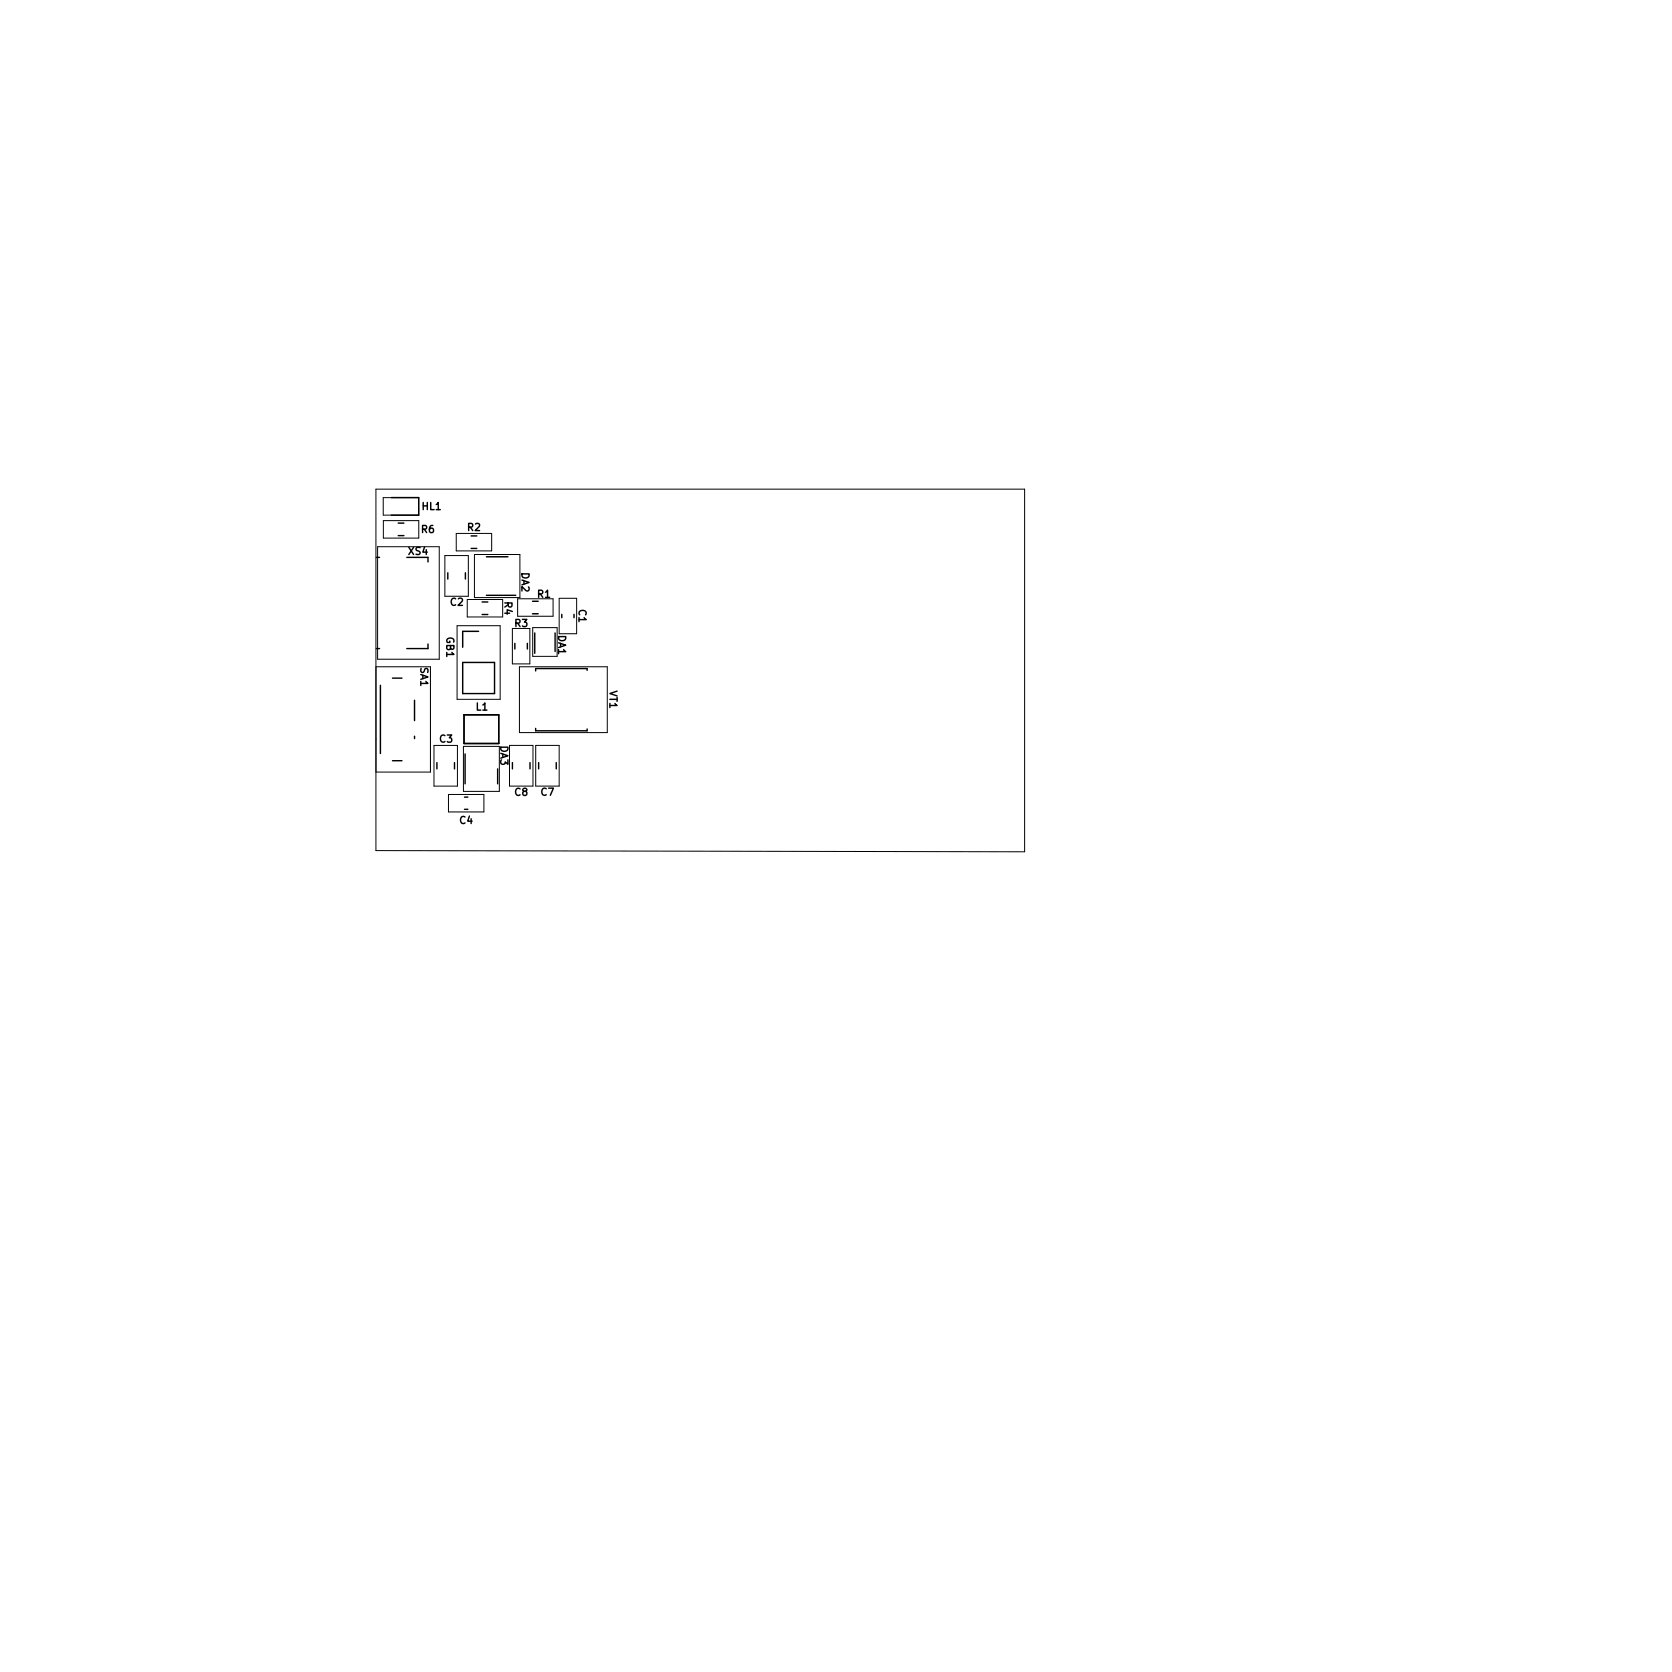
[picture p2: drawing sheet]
<svg xmlns="http://www.w3.org/2000/svg" width="140mm" height="140mm" viewBox="0 0 140 140" stroke-linecap="round" stroke-linejoin="round" font-family="sans-serif">
<g fill="none" stroke="#000" stroke-width=".12">
<path d="M31.5 46.6h.2M31.5 54.2h.2M31.8 57.3v5.7M32.7 41.6h2.3v1.4h-2.3M32.8 56.7h.8M33.3 43.7h.4M33.3 44.8h.4M34 46.6h1.8v.4M34.6 58.5v1.7M35.8 53.8v.4h-1.8M37.4 47.9v.5M38.7 55.3h2.6v2.7h-2.6z"/>
<path d="M38.8 59.7h2.9v2.4h-2.9zM38.9 47.9v.5M39.4 45.8h.4M39.4 44.8h.4M40 52.7h-1.3v1.4M40.3 50.3h.5M40.3 51.3h.5M40.6 46.5h1.8M40.6 49.7h2.5M43 53.8v.4M44.1 53.8v.4M44.5 51.3h.5"/>
<path d="M44.5 50.2h.5M44.7 52.9v1.7M46.4 52.9v1.5M46.9 51.3v.3M48 51.3v.3M49.1 56v-.1h-4.3v.2M32.8 63.6h.8M34.6 61.5v.2M36.5 63.7v.5M38 63.7v.5M38.8 67.6h.3M38.8 66.6h.3"/>
<path d="M38.9 63v2.5M41.6 64.2v1.3M42.8 63.7v.5M44.3 63.7v.5M44.8 60.9v.2h4.3v-.2M45 63.7v.5M46.5 63.7v.5"/>
</g>
<g fill="none" stroke="#000" stroke-width=".08">
<path d="M31.4 40.9h54.2v30.3l-54.2-.1zM31.4 55.7h4.6v8.8h-4.6M31.6 45.7h5.1v9.4h-5.1zM32 41.6h3v1.4h-3zM32 43.5h3v1.5h-3zM37.2 46.4h1.9v3.4h-1.9zM38.1 44.6h3v1.4h-3zM38.2 52.3h3.6v6.1h-3.6zM39 50.1h3v1.5h-3zM39.6 46.3h3.8v3.6h-3.8zM42.8 52.5h1.5v3h-1.5zM43.3 50h2.9v1.5h-2.9z"/>
<path d="M43.4 55.7h7.3v5.5h-7.3zM44.5 52.4h2.1v2.4h-2.1zM46.7 50h1.5v3h-1.5zM36.3 62.3h1.9v3.4h-1.9zM37.5 66.4h2.9v1.4h-2.9zM38.7 62.4h3v3.7h-3zM42.6 62.3h1.9v3.4h-1.9zM44.8 62.3h1.9v3.4h-1.9z"/>
</g>
<g font-size=".8">
<text x="34.1" y="46.4">XS4</text>
<text x="35.2" y="44.5">R6</text>
<text x="35.3" y="42.6">HL1</text>
<text x="39.1" y="44.4">R2</text>
<text x="43.6" y="47.8" transform="rotate(90 43.6 47.8)">DA2</text>
<text x="37.3" y="53.2" transform="rotate(90 37.3 53.2)">GB1</text>
<text x="37.6" y="50.6">C2</text>
<text x="42.2" y="50.3" transform="rotate(90 42.2 50.3)">R4</text>
<text x="43" y="52.4">R3</text>
<text x="44.9" y="49.9">R1</text>
<text x="46.6" y="53.1" transform="rotate(90 46.6 53.1)">DA1</text>
<text x="48.3" y="50.9" transform="rotate(90 48.3 50.9)">C1</text>
<text x="35.1" y="55.7" transform="rotate(90 35.1 55.7)">SA1</text>
<text x="39.8" y="59.4">L1</text>
<text x="50.9" y="57.7" transform="rotate(90 50.9 57.7)">VT1</text>
<text x="36.7" y="62">C3</text>
<text x="41.8" y="62.3" transform="rotate(90 41.8 62.3)">DA3</text>
<text x="38.4" y="68.8">C4</text>
<text x="43" y="66.5">C8</text>
<text x="45.2" y="66.5">C7</text>
</g>
</svg>
